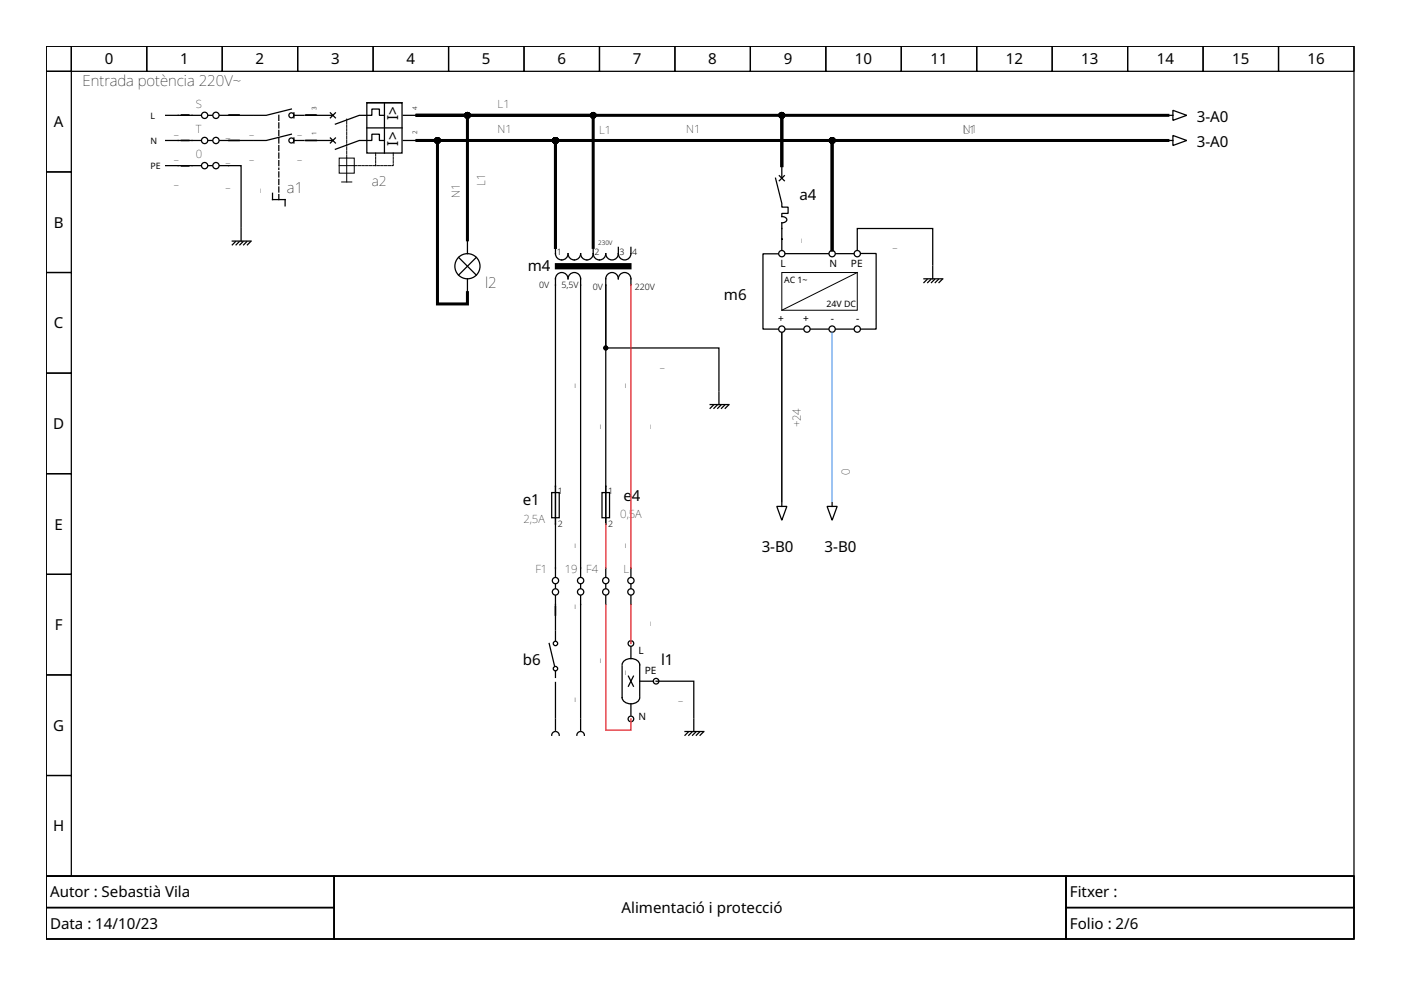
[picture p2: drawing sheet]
<svg xmlns="http://www.w3.org/2000/svg" width="297mm" height="210mm" viewBox="0 0 297 210" stroke-linecap="round" stroke-linejoin="round" font-family="sans-serif">
<g fill="none" stroke="#000" stroke-width=".27">
<path d="M9.8 9.8h277.3v176h-277.3zM9.8 9.8h5.3v5.3h-5.3zM9.8 15.1h5.3v21.4h-5.3zM15.1 9.8h16v5.3h-16zM31.1 9.8h16v5.3h-16zM47.1 9.8h16v5.3h-16zM63.1 9.8h16v5.3h-16zM79.1 9.8h16v5.3h-16zM95.1 9.8h16v5.3h-16zM111.1 9.8h16v5.3h-16zM127.1 9.8h16v5.3h-16zM143.1 9.8h16v5.3h-16z"/>
<path d="M159.1 9.8h16v5.3h-16zM175.1 9.8h16v5.3h-16zM191.1 9.8h16v5.3h-16zM207.1 9.8h16v5.3h-16zM223.1 9.8h16v5.3h-16zM239.1 9.8h16v5.3h-16zM255.1 9.8h16v5.3h-16zM271.1 9.8h16v5.3h-16zM9.8 36.5h5.3v21.3h-5.3zM35.1 24.5h7.5M35.1 29.8h7.5M42.6 35.1h-7.5"/>
<path d="M44.2 35.1h.8M44.2 24.5h.8M44.2 29.8h.8M46.6 29.8h6.9M46.6 35.1h4.5v13.1M53.5 24.5h-6.9M61.8 28.5l-5.4 1.3h-2.6M61.8 23.1l-5.4 1.4h-2.6M62.3 24.5h2.1M62.3 29.8h2.1M62.3 23.9v1.1M62.3 29.3v1"/>
<path d="M64.7 29.8h5.9M64.7 24.5h5.9M70 29.3l1.1 1M70 23.9l1.1 1.1M71.1 29.3l-1.1 1M71.1 23.9l-1.1 1.1M77.8 21.8h7.4v10.7h-7.4zM77.8 27.1h7.4M77.8 21.8h7.4M81.5 29.8h-1.1v-1.3h-1.6v1.3h-2.6l-5.1 1.9M81.5 24.5h-1.1v-1.4h-1.6v1.4h-2.6l-5.1 1.8M81.5 21.8v10.7"/>
<path d="M85.5 24.5h2.9M85.5 29.8h2.9M164.4 37.8l1.4 5.3v.8h1.3v1.3h-1.3v.7a.8 .8 0 0 1 .9 .9l-.5 .4h-.4v5.8M165.2 37.3l1.1 1M165.8 35.1v2.7M166.3 37.3l-1.1 1M247.9 24.5h.8M247.9 29.8h.8M248.7 28.7l2.9 1.1-2.9 1.1zM248.7 23.4l2.9 1.1-2.9 1zM9.8 57.8h5.3v21.3h-5.3zM49.2 51.1h4"/>
<path d="M49.9 51.2l-.7 .7M50.7 51.2l-.7 .7M51.1 48.4v2.7M51.5 51.2l-.7 .7M52.3 51.2l-.7 .7M53.1 51.2l-.7 .7M57.8 41v1.3h2.6v1.3M97.2 54.6l3.8 3.7M99.1 51.1v2.7M99.1 59.1v2.7M101 54.6l-3.8 3.7M117.8 52.4v1.4a1.33 1.33 0 0 0 1.3 1.3 1.33 1.33 0 0 0 1.3-1.3 1.33 1.33 0 0 0 1.4 1.3 1.33 1.33 0 0 0 1.3-1.3 1.33 1.33 0 0 0 1.3 1.3 1.33 1.33 0 0 0 1.4-1.3"/>
<path d="M125.8 53.8a1.33 1.33 0 0 0 1.3 1.3 1.33 1.33 0 0 0 1.3-1.3 1.33 1.33 0 0 0 1.4 1.3 1.33 1.33 0 0 0 1.3-1.3M125.8 52.4v1.4M131.1 52.4v1.4M133.8 52.4v1.4a1.33 1.33 0 0 1-1.4 1.3 1.33 1.33 0 0 1-1.3-1.3M165 53.8h-3.2v16h3.2M166.5 53.8h9.1M177.2 53.8h3.8M181.8 53v-4.6h16v7.8M182.6 53.7h3.2v16.1h-3.2M195.9 59.1h4M196.6 59.2l-.7 .7M197.4 59.2l-.7 .7"/>
<path d="M197.8 56.4v2.7M198.2 59.2l-.7 .7M199 59.2l-.7 .7M199.8 59.2l-.7 .7M9.8 79.1h5.3v21.3h-5.3zM128.4 60.4v-1.3a1.33 1.33 0 0 1 1.4-1.3 1.33 1.33 0 0 1 1.3 1.3 1.33 1.33 0 0 1 1.3-1.3 1.33 1.33 0 0 1 1.4 1.3v1.3M128.4 60.4v13.4h24v9M128.4 60.4v50.7M166.6 69.8h3.7M171.9 69.8h3.7M177.2 69.8h3.8M150.6 85.8h4"/>
<path d="M151.2 85.9l-.6 .7M152 85.9l-.6 .7M152.4 83.1v2.7M152.8 85.9l-.6 .7M153.6 85.9l-.6 .7M154.4 85.9l-.6 .7M9.8 100.4h5.3v21.4h-5.3zM117 104.4h1.6v5.4h-1.6zM127.6 104.4h1.6v5.4h-1.6zM164.7 107.4h2.1l-1 2.9zM165.8 106.6v.8M175.4 107.4h2.1l-1.1 2.9z"/>
<path d="M176.4 106.6v.8M9.8 121.8h5.3v21.3h-5.3zM116.4 136.4l1.2 4.8M117.8 122.3v-63.2a1.33 1.33 0 0 1 1.3-1.3 1.33 1.33 0 0 1 1.3 1.3 1.33 1.33 0 0 1 1.4-1.3 1.33 1.33 0 0 1 1.3 1.3v63.2M117.8 126.3v7.2M117.8 123.9v.8M117.8 133.8v2M123.1 126.3v25.9M123.1 123.9v.8M128.4 120.4v1.9M128.4 123.9v.8M128.4 126.3v1.9"/>
<path d="M133.8 120.4v1.9M133.8 123.9v.8M133.8 126.3v1.9M133.8 137.2v2.4M9.8 143.1h5.3v21.3h-5.3zM117.7 155.1a.8 .8 0 0 0-.7 .8M117.8 142.3v1.3M117.8 152.4v2.4M117.8 144.7v7.5M117.9 155.1a.8 .8 0 0 1 .7 .8M123 155.1a.8 .8 0 0 0-.7 .8M123.1 152.4v2.4"/>
<path d="M123.2 155.1a.8 .8 0 0 1 .7 .8M131.9 141.2v6.7a1.99 1.99 0 0 0 3.2 .9l.5-.5v-.4M131.9 141a1.99 1.99 0 0 1 3.2-1l.5 .6v.4v6.6M133.2 143.4l1.1 2.1M133.8 149.2v2.4M134.3 143.4l-1.1 2.1M135.6 144.4h3M139.1 144.4h8v7.8M145.2 155.1h4M145.9 155.2l-.7 .7M146.7 155.2l-.7 .7M147.1 152.4v2.7"/>
<path d="M147.5 155.2l-.7 .7M148.3 155.2l-.7 .7M149.1 155.2l-.7 .7M9.8 164.4h5.3v21.4h-5.3zM9.8 185.8h277.3v13.3h-277.3zM9.8 185.8h61v6.6h-61zM9.8 192.4h61v6.7h-61zM70.8 185.8h155.2v13.3h-155.2zM226 185.8h61.1v6.6h-61.1zM226 192.4h61.1v6.7h-61.1z"/>
<circle cx="43.4" cy="35.1" r=".67"/>
<circle cx="43.4" cy="29.8" r=".67"/>
<circle cx="43.4" cy="24.5" r=".67"/>
<circle cx="45.8" cy="35.1" r=".67"/>
<circle cx="45.8" cy="24.5" r=".67"/>
<circle cx="45.8" cy="29.8" r=".67"/>
<circle cx="61.8" cy="29.8" r=".53"/>
<circle cx="61.8" cy="24.5" r=".53"/>
<circle cx="99.1" cy="56.4" r="2.67"/>
<circle cx="165.8" cy="53.8" r=".67"/>
<circle cx="176.4" cy="53.8" r=".67"/>
<circle cx="181.8" cy="53.8" r=".67"/>
<circle cx="165.8" cy="69.8" r=".67"/>
<circle cx="171.1" cy="69.8" r=".67"/>
<circle cx="176.4" cy="69.8" r=".67"/>
<circle cx="181.8" cy="69.8" r=".67"/>
<circle cx="117.8" cy="136.4" r=".47"/>
<circle cx="117.8" cy="123.1" r=".67"/>
<circle cx="117.8" cy="125.5" r=".67"/>
<circle cx="123.1" cy="123.1" r=".67"/>
<circle cx="123.1" cy="125.5" r=".67"/>
<circle cx="128.4" cy="123.1" r=".67"/>
<circle cx="128.4" cy="125.5" r=".67"/>
<circle cx="133.8" cy="123.1" r=".67"/>
<circle cx="133.8" cy="125.5" r=".67"/>
<circle cx="133.8" cy="136.4" r=".6"/>
<circle cx="117.8" cy="141.8" r=".47"/>
<circle cx="133.8" cy="152.4" r=".6"/>
<circle cx="139.1" cy="144.4" r=".6"/>
</g>
<path d="M59.1 24.5v10.6M59.1 42.3v-6.6" fill="none" stroke="#000" stroke-width=".27" stroke-dasharray="1.1 .5"/>
<path d="M118.3 56.4h14.9" fill="none" stroke="#000" stroke-width="1.3"/>
<path d="M71.9 33.5h3.2v3.2h-3.2zM71.9 35.1h3.2M72.4 38.6h2.2M73.5 33.5v5.1M165.8 57.8h16v8h-16zM181.8 57.8l-16 8" fill="none" stroke="#000" stroke-width=".21"/>
<path d="M73.5 33.4v-8.1M79.6 32.5v2.6M83.4 32.5v2.6h-8.3" fill="none" stroke="#000" stroke-width=".21" stroke-dasharray=".5 .3"/>
<circle cx="128.4" cy="73.8" r=".4" fill="#000" stroke="#000" stroke-width=".27"/>
<path d="M88.4 24.5h10.7v26.3M88.4 24.5h77.4v10.6v-10.6h81.8M88.4 24.5h37.4v27.9M247.6 29.8h-71.2v23.2v-23.2h-58.6v22.6v-22.6h-29.4h4.4v34.6h6.3v-2.4" fill="none" stroke="#000" stroke-width=".64"/>
<g fill="#000" stroke="#000" stroke-width=".64">
<circle cx="92.8" cy="29.8" r=".4"/>
<circle cx="99.1" cy="24.5" r=".4"/>
<circle cx="117.8" cy="29.8" r=".4"/>
<circle cx="125.8" cy="24.5" r=".4"/>
<circle cx="165.8" cy="24.5" r=".4"/>
<circle cx="176.4" cy="29.8" r=".4"/>
</g>
<path d="M133.8 60.4v60M128.4 111.1v9.3M128.4 128.2v26.6h5.4v-2.4M133.8 128.2v8.2" fill="none" stroke="#e01b24" stroke-width=".27"/>
<path d="M176.4 70.6v35.7" fill="none" stroke="#62a0ea" stroke-width=".27"/>
<path d="M165.8 70.6v35.7" fill="none" stroke="#000" stroke-width=".32"/>
<g font-size="3.2">
<text x="22.2" y="13.7">0</text>
<text x="38.2" y="13.7">1</text>
<text x="54.2" y="13.7">2</text>
<text x="70.2" y="13.7">3</text>
<text x="86.2" y="13.7">4</text>
<text x="102.2" y="13.7">5</text>
<text x="118.2" y="13.7">6</text>
<text x="134.2" y="13.7">7</text>
<text x="150.2" y="13.7">8</text>
<text x="166.2" y="13.7">9</text>
<text x="181.3" y="13.7">10</text>
<text x="197.3" y="13.7">11</text>
<text x="213.3" y="13.7">12</text>
<text x="229.3" y="13.7">13</text>
<text x="245.2" y="13.7">14</text>
<text x="261.2" y="13.7">15</text>
<text x="277.2" y="13.7">16</text>
<text x="17.5" y="18.3">Entrada potència 220V~</text>
<text x="11.4" y="27">A</text>
<text x="84.4" y="25.5" transform="rotate(-90 84.4 25.5)">I&gt;</text>
<text x="253.7" y="25.9">3-A0</text>
<text x="84.4" y="30.9" transform="rotate(-90 84.4 30.9)">I&gt;</text>
<text x="253.7" y="31.3">3-A0</text>
<text x="60.8" y="41">a1</text>
<text x="169.5" y="42.3">a4</text>
<text x="11.4" y="48.3">B</text>
<text x="111.9" y="57.5">m4</text>
<text x="102.8" y="61">l2</text>
<text x="153.5" y="63.6">m6</text>
<text x="11.4" y="69.6">C</text>
<text x="11.3" y="91">D</text>
<text x="110.8" y="107.1">e1</text>
<text x="132.2" y="106.3">e</text>
<text x="134" y="106.3">4</text>
<text x="11.6" y="112.3">E</text>
<text x="161.5" y="117">3-B0</text>
<text x="174.8" y="117">3-B0</text>
<text x="11.6" y="133.6">F</text>
<text x="110.8" y="141">b6</text>
<text x="140.2" y="141">l1</text>
<text x="11.3" y="155">G</text>
<text x="11.3" y="176.3">H</text>
<text x="10.6" y="190.3">Autor : Sebastià Vila</text>
<text x="226.8" y="190.3">Fitxer :</text>
<text x="10.6" y="197">Data : 14/10/23</text>
<text x="131.8" y="193.6">Alimentació i protecció</text>
<text x="226.8" y="197">Folio : 2/6</text>
</g>
<text font-size="2.9" x="78.8" y="39.4">a2</text>
<g font-size="2.4">
<text x="41.5" y="22.9">S</text>
<text x="105.5" y="22.9">L1</text>
<text x="36.9" y="28.5">_</text>
<text x="41.5" y="28.2">T</text>
<text x="47.9" y="29">_</text>
<text x="52.9" y="28.5">_</text>
<text x="63" y="28.5">_</text>
<text x="105.5" y="28.2">N1</text>
<text x="127" y="28.5">L1</text>
<text x="145.5" y="28.2">N1</text>
<text x="204.2" y="28.2">N1</text>
<text x="204.2" y="28.5">L1</text>
<text x="36.9" y="33.8">_</text>
<text x="41.5" y="33.5">0</text>
<text x="47.9" y="34.3">_</text>
<text x="52.9" y="33.8">_</text>
<text x="63" y="33.8">_</text>
<text x="36.9" y="39.1">_</text>
<text x="47.9" y="39.7">_</text>
<text x="55.1" y="40.9" transform="rotate(-90 55.1 40.9)">_</text>
<text x="102.8" y="39.4" transform="rotate(-90 102.8 39.4)">L1</text>
<text x="97.5" y="42.1" transform="rotate(-90 97.5 42.1)">N1</text>
<text x="169.8" y="51.5" transform="rotate(-90 169.8 51.5)">_</text>
<text x="189.3" y="52.4">_</text>
<text x="140" y="77.8">_</text>
<text x="121.8" y="82.2" transform="rotate(-90 121.8 82.2)">_</text>
<text x="132.4" y="82.2" transform="rotate(-90 132.4 82.2)">_</text>
<text x="127.1" y="90.9" transform="rotate(-90 127.1 90.9)">_</text>
<text x="137.8" y="90.9" transform="rotate(-90 137.8 90.9)">_</text>
<text x="169.8" y="90.6" transform="rotate(-90 169.8 90.6)">+24</text>
<text x="180.2" y="100.7" transform="rotate(-90 180.2 100.7)">0</text>
<text x="111" y="110.8">2,5A</text>
<text x="131.5" y="109.9">0,5A</text>
<text x="121.8" y="116.2" transform="rotate(-90 121.8 116.2)">_</text>
<text x="132.4" y="116.2" transform="rotate(-90 132.4 116.2)">_</text>
<text x="113.5" y="121.5">F1</text>
<text x="119.7" y="121.6">19</text>
<text x="124.3" y="121.5">F4</text>
<text x="132.2" y="121.5">L</text>
<text x="121.8" y="129.2" transform="rotate(-90 121.8 129.2)">_</text>
<text x="137.8" y="132.8" transform="rotate(-90 137.8 132.8)">_</text>
<text x="127.1" y="140.6" transform="rotate(-90 127.1 140.6)">_</text>
<text x="132.4" y="143.2" transform="rotate(-90 132.4 143.2)">_</text>
<text x="121.8" y="148.9" transform="rotate(-90 121.8 148.9)">_</text>
<text x="143.8" y="148.4">_</text>
</g>
<g font-size="2.1">
<text x="165.5" y="56.7">L</text>
<text x="175.9" y="56.7">N</text>
<text x="180.4" y="56.7">PE</text>
<text x="165" y="68.2">+</text>
<text x="170.3" y="68.2">+</text>
<text x="176.2" y="68.2">-</text>
<text x="181.5" y="68.2">-</text>
<text x="135.4" y="138.6">L</text>
<text x="136.7" y="142.8">PE</text>
<text x="135.4" y="152.7">N</text>
</g>
<g font-size="1.9">
<text x="31.9" y="25.3">L</text>
<text x="31.9" y="35.9">PE</text>
<text x="31.9" y="30.6">N</text>
<text x="118" y="54">1</text>
<text x="126" y="54">2</text>
<text x="131.4" y="54">3</text>
<text x="134" y="54">4</text>
<text x="166.3" y="59.9">AC 1~</text>
<text x="114.3" y="61.2">0V</text>
<text x="119" y="61.1">5,5V</text>
<text x="125.7" y="61.4">0V</text>
<text x="134.6" y="61.4">220V</text>
<text x="175.2" y="65.1">24V DC</text>
<text x="118.3" y="104.7">1</text>
<text x="129" y="104.7">1</text>
<text x="118.3" y="111.6">2</text>
<text x="129" y="111.6">2</text>
</g>
<g font-size="1.3">
<text x="67.1" y="23.4" transform="rotate(-90 67.1 23.4)">3</text>
<text x="88.4" y="23.4" transform="rotate(-90 88.4 23.4)">4</text>
<text x="67.1" y="28.7" transform="rotate(-90 67.1 28.7)">1</text>
<text x="88.4" y="28.5" transform="rotate(-90 88.4 28.5)">2</text>
<text x="126.8" y="51.9">230V</text>
</g>
</svg>
